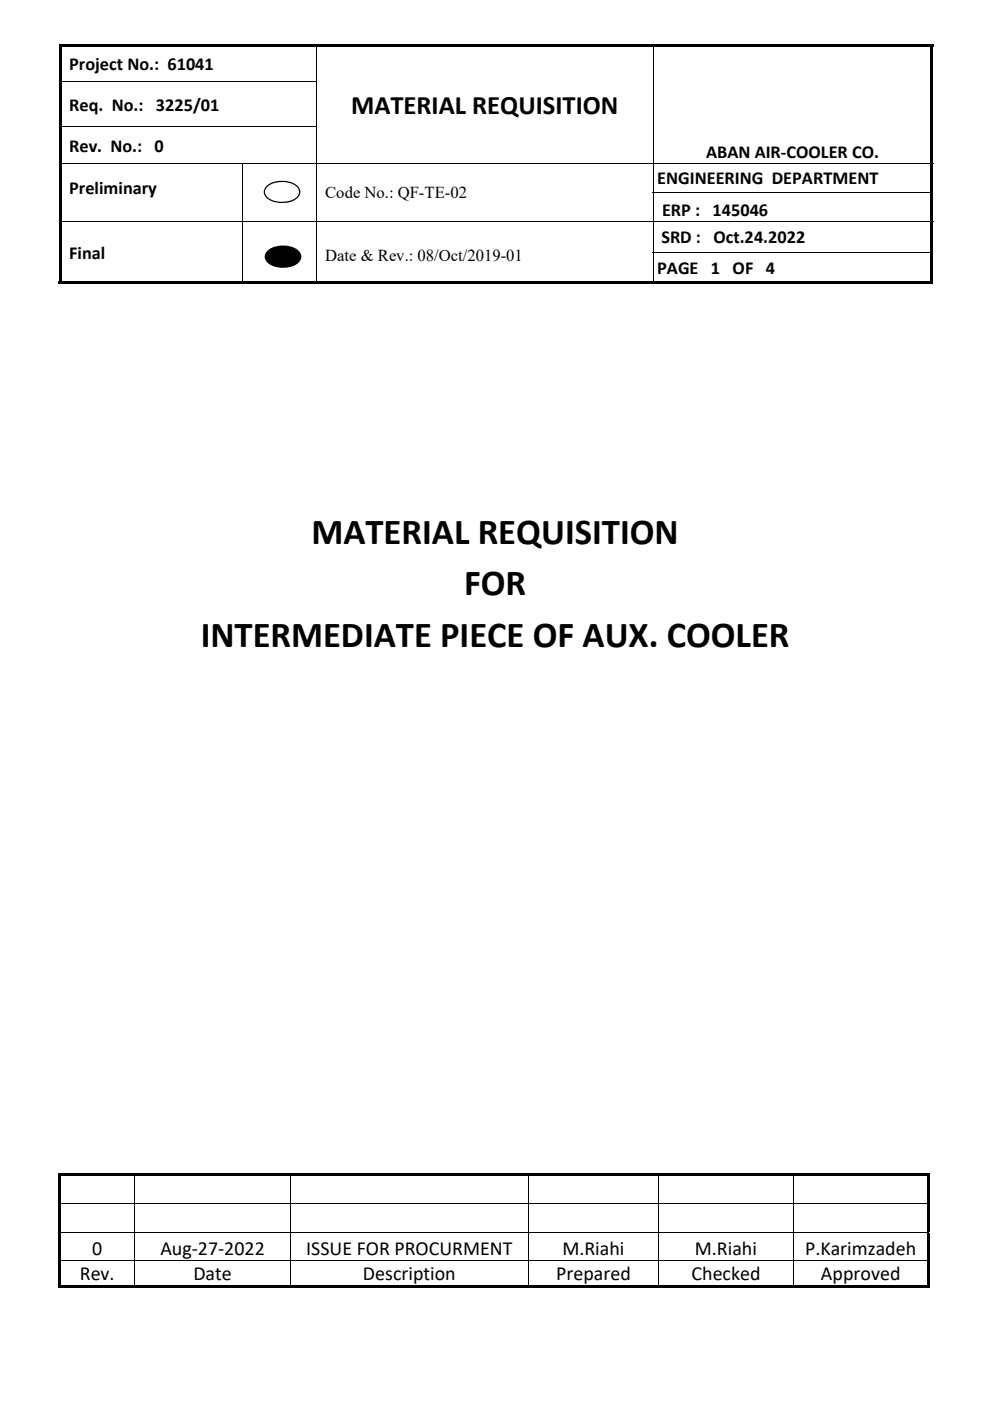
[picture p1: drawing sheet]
<svg xmlns="http://www.w3.org/2000/svg" width="210mm" height="297mm" viewBox="0 0 210 297" stroke-linecap="round" stroke-linejoin="round" font-family="sans-serif">
<g fill="#000">
<path d="M12.5 9.3h.5v.5h-.5zM12.5 9.3h185.4v.5h-185.4zM12.5 9.8h.5v7.4h-.5zM12.5 17.2h.5v.5h-.5zM67 17.2h.2v.5h-.2zM138.4 17.2h.2v.5h-.2zM197.4 9.3h.5v.5h-.5zM197.4 9.8h.5v7.4h-.5zM197.4 17.2h.5v.5h-.5zM12.5 17.7h.5v8.9h-.5zM12.5 26.6h.5v.6h-.5zM12.5 27.2h.5v7.3h-.5z"/>
<path d="M67 26.6h.2v.6h-.2zM138.4 26.6h.2v.6h-.2zM197.4 17.7h.5v8.9h-.5zM197.4 26.6h.5v.6h-.5zM197.4 27.2h.5v7.3h-.5zM12.5 34.7h.5v6.1h-.5zM12.5 40.8h.5v.2h-.5zM12.5 41h.5v5.8h-.5zM12.5 47h.5v6.4h-.5zM12.5 53.4h.5v.2h-.5zM51.3 40.8h.2v.2h-.2zM51.3 53.4h.2v.2h-.2z"/>
<path d="M67 40.8h.2v.2h-.2zM67 53.4h.2v.2h-.2zM197.4 34.7h.5v6.1h-.5zM197.4 41h.5v5.8h-.5zM197.4 47h.5v6.4h-.5zM12.5 53.6h.5v6.6h-.5zM12.5 59.7h38.8v.5h-38.8zM51.3 59.7h15.7v.5h-15.7zM67 59.7h71.4v.5h-71.4zM138.4 59.7h59v.5h-59zM197.4 53.6h.5v6.6h-.5zM197.4 59.7h.5v.5h-.5z"/>
<path d="M12.4 248.7h.6v.6h-.6zM12.4 248.7h184.7v.6h-184.7zM12.4 249.3h.6v5.8h-.6zM196.6 248.7h.5v.6h-.5zM196.6 249.3h.5v5.8h-.5zM12.4 255.3h.6v5.9h-.6zM12.4 261.4h.6v5.8h-.6zM12.4 267.4h.6v5.7h-.6zM12.4 272.6h16.1v.5h-16.1zM28.5 272.6h33v.5h-33zM61.5 272.6h50.5v.5h-50.5zM112 272.6h27.6v.5h-27.6z"/>
<path d="M139.6 272.6h28.6v.5h-28.6zM168.2 272.6h28.4v.5h-28.4zM196.6 255.3h.5v5.9h-.5zM196.6 261.4h.5v5.8h-.5zM196.6 267.4h.5v5.7h-.5zM196.6 272.6h.5v.5h-.5z"/>
<path d="M56.8 39.2a5.4 5.4 0 0 1 6.6 .5 1.8 1.8 0 0 1-1.1 2.8 5.6 5.6 0 0 1-6-.8 1.7 1.7 0 0 1 .5-2.5zM56.5 39.8a1.45 1.45 0 0 0 .6 2.3 5.1 5.1 0 0 0 6.1-.7 1.38 1.38 0 0 0-.5-2 5.2 5.2 0 0 0-6.2 .4z"/>
<path d="M57 52.9a5.4 5.4 0 0 1 6.6 .6 1.79 1.79 0 0 1-1.1 2.7 5.6 5.6 0 0 1-6-.7 1.71 1.71 0 0 1 .5-2.6zM56.7 53.6a1.45 1.45 0 0 0 .6 2.2 5.1 5.1 0 0 0 6.1-.6 1.38 1.38 0 0 0-.5-2.1 5.2 5.2 0 0 0-6.2 .5z"/>
</g>
<g fill="none" stroke="#000" stroke-width=".21">
<path d="M13 17.3h54M67.1 9.8v7.4M67.1 17.7v8.9M138.5 9.8v7.4M138.5 17.7v8.9M12.5 34.6h185.4M13 26.7h54M51.4 34.7v6.1M67.1 27.2v7.3M67.1 34.7v6.1M138.5 27.2v7.3M138.5 34.7v6.1"/>
<path d="M12.5 46.9h185.4M51.4 41v5.8M51.4 47v6.4M51.4 53.6v6.1M67.1 41v5.8M67.1 47v6.4M67.1 53.6v6.1M138.4 40.9h59.5M138.4 53.5h59.5M138.5 41v5.8M138.5 47v6.4M138.5 53.6v6.1"/>
<path d="M12.4 255.2h184.7M28.6 249.3v5.8M28.6 255.3v5.9M61.6 249.3v5.8M61.6 255.3v5.9M112 249.3v5.8M112 255.3v5.9M139.7 249.3v5.8M139.7 255.3v5.9M168.3 249.3v5.8M168.3 255.3v5.9M12.4 261.3h184.7"/>
<path d="M12.4 267.3h184.7M28.6 261.4v5.8M28.6 267.4v5.2M61.6 261.4v5.8M61.6 267.4v5.2M112 261.4v5.8M112 267.4v5.2M139.7 261.4v5.8M139.7 267.4v5.2M168.3 261.4v5.8M168.3 267.4v5.2"/>
</g>
<path d="M56.7 53.4a5.2 5.2 0 0 1 6.7 0 1.73 1.73 0 0 1-1 2.8 5.2 5.2 0 0 1-5.7-.8 1.47 1.47 0 0 1 0-2z" fill-rule="evenodd" fill="#000"/>
<g font-size="7.8">
<text x="66" y="115.3">MATERIAL REQUISITION</text>
<text x="98.4" y="126.2">FOR</text>
<text x="42.6" y="137.1">INTERMEDIATE PIECE OF AUX. COOLER</text>
</g>
<text font-size="5.7" x="74.5" y="24.2">MATERIAL REQUISITION</text>
<g font-size="4.2">
<text x="19.6" y="266.1">0</text>
<text x="34" y="266.1">Aug‐27‐2022</text>
<text x="65" y="266.1">ISSUE FOR PROCURMENT</text>
<text x="119.3" y="266.1">M.Riahi</text>
<text x="147.4" y="266.1">M.Riahi</text>
<text x="170.8" y="266.1">P.Karimzadeh</text>
<text x="16.9" y="271.4">Rev.</text>
<text x="41" y="271.4">Date</text>
<text x="77" y="271.4">Description</text>
<text x="118" y="271.4">Prepared</text>
<text x="146.7" y="271.4">Checked</text>
<text x="174.1" y="271.4">Approved</text>
</g>
<g font-size="3.9">
<text x="14.7" y="14.8">Project No.: 61041</text>
<text x="14.7" y="23.5">Req. No.: 3225/01</text>
<text x="14.7" y="32.2">Rev. No.: 0</text>
<text x="149.8" y="33.5">ABAN AIR‐COOLER CO.</text>
<text x="14.7" y="41">Preliminary</text>
<text x="139.4" y="39.1">ENGINEERING DEPARTMENT</text>
<text x="140.4" y="45.8">ERP : 145046</text>
<text x="140.3" y="51.5">SRD : Oct.24.2022</text>
<text x="14.7" y="54.8">Final</text>
<text x="139.4" y="58">PAGE 1 OF 4</text>
</g>
<g font-size="3.5">
<text x="69" y="42">Code No.: QF-TE-02</text>
<text x="69" y="55.3">Date &amp; Rev.: 08/Oct/2019-01</text>
</g>
</svg>
